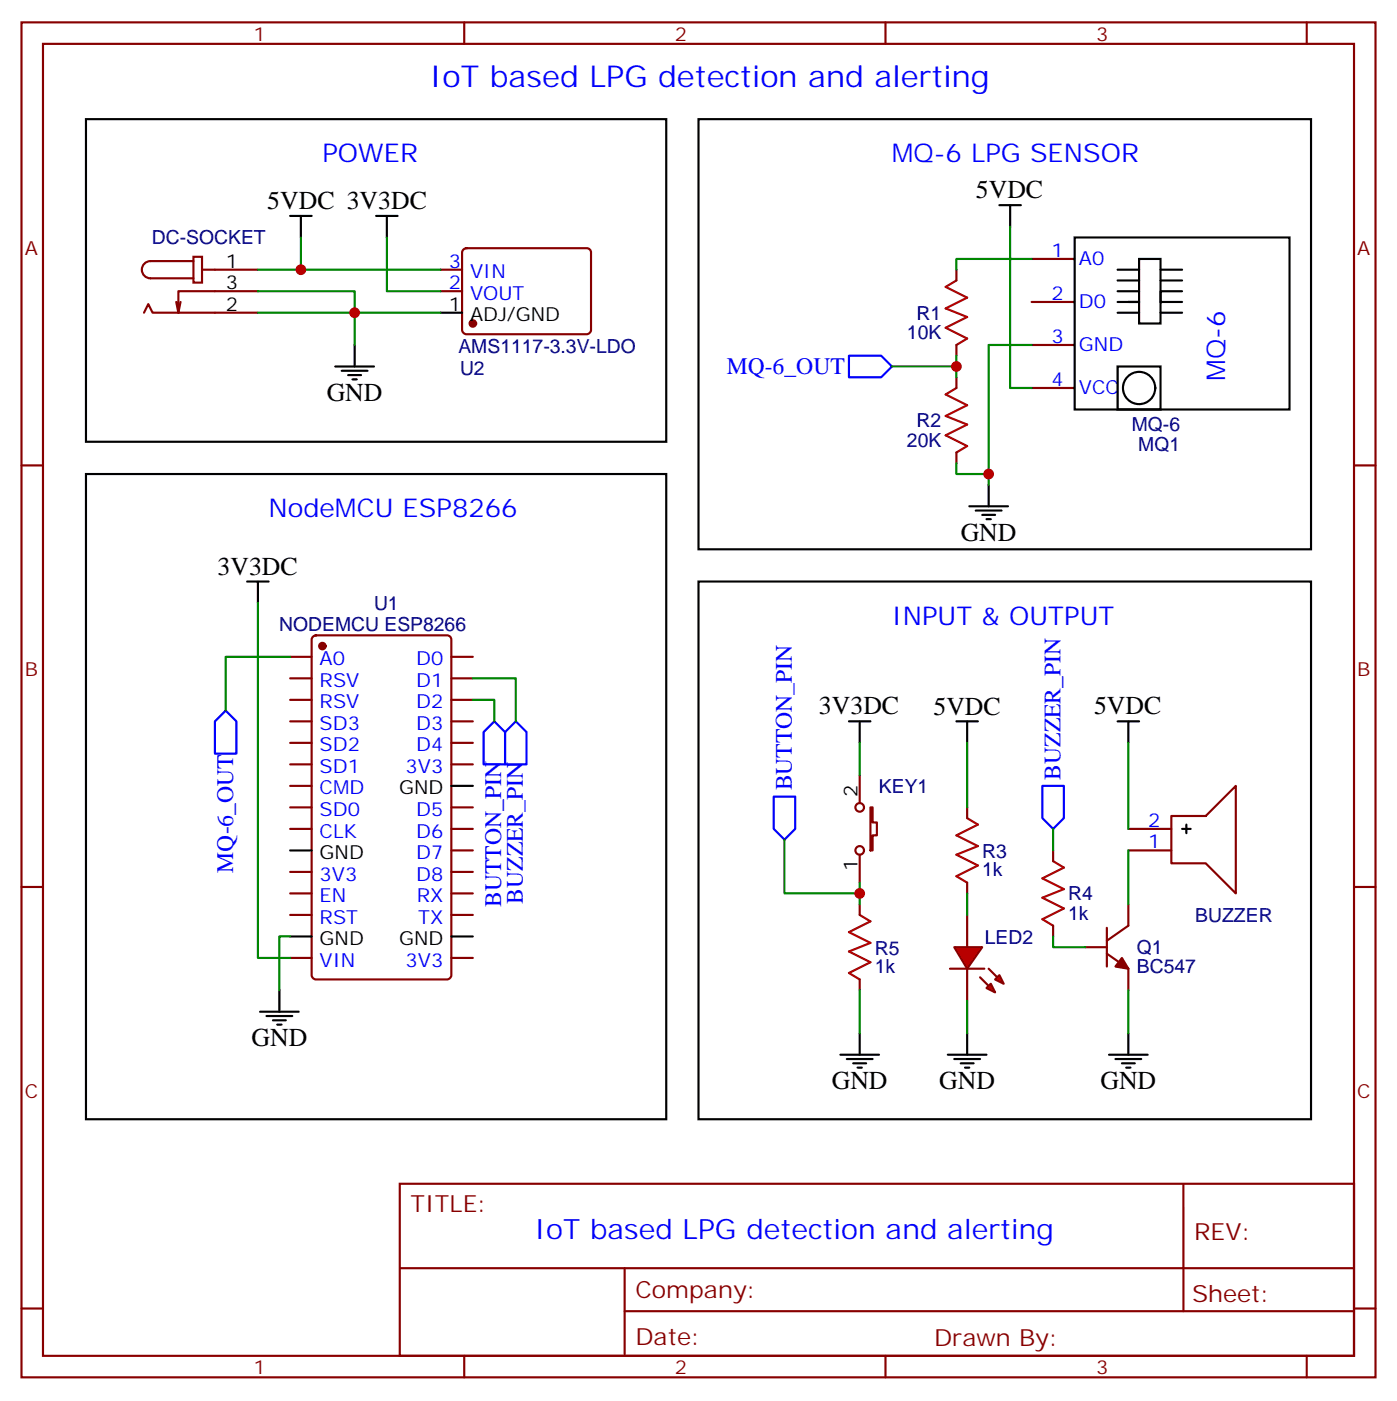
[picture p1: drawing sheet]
<svg xmlns="http://www.w3.org/2000/svg" width="229mm" height="230mm" viewBox="0 0 229 230" stroke-linecap="round" stroke-linejoin="round" font-family="sans-serif">
<g fill="none" stroke="#870000" stroke-width=".35">
<path d="M23.6 51.3l.7-1.4 .7 1.4h17.3M29.6 49.5l-.3 1.8M31.7 42.1h1.5v4.3h-1.5zM31.7 42.8h-7a1.41 1.41 0 0 0-1.4 1.4 1.41 1.41 0 0 0 1.4 1.4h7M33.2 44.2h9.1M42.3 47.8h-13v3.5l-.4-1.8M72.3 47.8h3.5M72.3 44.2h3.5M76.1 40.9l.5-.2h19.7a.71 .71 0 0 1 .7 .7v12.7a.76 .76 0 0 1-.7 .7h-19.7a.76 .76 0 0 1-.8-.7v-12.7zM157 44.2v1.8M157 56.6v1.7M169.3 42.5h7.1"/>
<path d="M169.3 49.5h7.1M169.3 56.6h7.1M157 61.9v1.7M157 74.2v1.8M169.3 63.6h7.1M158.7 132.4v1.8M158.7 144.8v1.7"/>
</g>
<g fill="none" stroke="#000" stroke-width=".35">
<path d="M176.4 38.9h35.3v28.3h-35.3zM72.3 51.3h3.5M183.4 49.5h3.6h-1.8M183.4 44.2h3.6M183.4 46h3.6M183.4 51.3h3.6M183.4 47.8h3.6M187 42.5h3.5v10.6h-3.5zM190.5 44.2h3.5M190.5 46h3.5M190.5 51.3h3.5M194 47.8h-3.5v1.7h3.5"/>
<path d="M183.4 60.1h7.1v7.1h-7.1z"/>
<circle cx="187" cy="63.6" r="2.65"/>
</g>
<circle cx="77.6" cy="53.1" r=".53" fill="#870000" stroke="#870000" stroke-width=".35"/>
<path d="M157 46l-1.8 1.1 3.5 1.7-3.5 1.8 3.5 1.4-3.5 1.8 3.5 1.7-1.7 1.1M157 63.6l-1.8 1.1 3.5 1.8-3.5 1.7 3.5 1.4-3.5 1.8 3.5 1.8-1.7 1M158.7 134.2l1.8 1.1-3.5 1.7 3.5 1.8-3.5 1.4 3.5 1.8-3.5 1.7 1.7 1.1" fill="none" stroke="#a10000" stroke-width=".35"/>
<g fill="#f00" stroke="#870000" stroke-width=".35">
<path d="M156.6 155.4h4.6l-2.5 3.5z"/>
<path d="M155.9 158.9h5.7z"/>
</g>
<g fill="#870000" stroke="#870000" stroke-width=".35">
<path d="M162.3 158.9l1.4 1.4z"/>
<path d="M160.9 160.3l1.4 1.4z"/>
</g>
<g fill="#f00" stroke="#870000" stroke-width=".35">
<path d="M163.3 160.7l.7-.8 .7 1.5z"/>
<path d="M161.9 162.1l.7-.7 .7 1.4z"/>
</g>
<g fill="none" stroke="#870000" stroke-width=".35">
<path d="M3.5 3.7h222.3v222.2h-222.3zM7.1 7.2h215.1v215.2h-215.1zM76.2 3.7v3.5M145.3 3.7v3.5M214.5 3.7v3.5M3.5 76.3h3.6M222.2 76.3h3.6M47.6 107.7h3.6M47.6 111.3h3.6M47.6 114.8h3.6M47.6 118.3h3.6M51.4 104.4l.5-.2h21.5a.71 .71 0 0 1 .7 .7v55a.76 .76 0 0 1-.7 .8h-21.5a.76 .76 0 0 1-.7-.8v-55z"/>
<path d="M74.1 107.7h3.5M74.1 111.3h3.5M74.1 114.8h3.5M74.1 118.3h3.5M47.6 136h3.6M47.6 121.8h3.6M47.6 125.4h3.6M47.6 128.9h3.6M47.6 132.4h3.6M74.1 139.5h3.5M74.1 136h3.5M74.1 121.8h3.5"/>
<path d="M74.1 125.4h3.5M74.1 132.4h3.5M141.1 127.1v4.6M142.9 132.4h.3v2.5h.7v2.1h-.7v2.5h-.3zM172.9 139.5v1.8M185.2 139.5h7.1M185.2 136h7.1M192.3 133.8h5.6l4.9-4.9v17.6l-4.9-4.9h-5.6zM3.5 145.5h3.6M47.6 143h3.6M47.6 146.5h3.6M47.6 150.1h3.6"/>
<path d="M47.6 157.1h3.6M74.1 143h3.5M74.1 146.5h3.5M74.1 150.1h3.5M74.1 157.1h3.5M141.1 140.2v4.6M141.1 148.3v1.8M158.7 150.1v5.3M158.7 158.9v5.3M172.9 151.8v1.8M178.2 155.4h3.5M181.7 156.4l3.5 2.5v3.5"/>
<path d="M181.7 152.2v6.3M185.2 148.3v3.5l-3.5 2.5M222.2 145.5h3.6M141.1 160.7v1.7M65.6 194.2h156.6v28.2h-156.6zM194.2 194.2l.1 20.9M3.5 214.6h3.6M65.7 208h156.4M102.5 215.1h119.6M102.5 208v14.1M222.2 214.6h3.6M76.2 222.4v3.5"/>
<path d="M145.3 222.4v3.5M214.5 222.4v3.5"/>
<circle cx="141.1" cy="132.4" r=".71"/>
<circle cx="141.1" cy="139.5" r=".71"/>
</g>
<g fill="#870000" stroke="#870000" stroke-width=".35">
<path d="M184.1 157.1l1.1 1.8-2.1-.4z"/>
<circle cx="52.9" cy="106" r=".53"/>
</g>
<path d="M141.1 150.1l1.8 1-3.6 1.8 3.6 1.8-3.6 1.4 3.6 1.7-3.6 1.8 1.8 1.1M172.9 141.3l1.7 1-3.5 1.8 3.5 1.7-3.5 1.4 3.5 1.8-3.5 1.8 1.8 1" fill="none" stroke="#a10000" stroke-width=".35"/>
<g fill="none" stroke="#000" stroke-width=".35">
<path d="M14.1 19.5h95.3v53h-95.3zM114.7 19.5h100.5v70.6h-100.5zM47.6 35.4h3.6M49.4 35.4v3.5M61.7 35.4h3.6M63.5 35.4v3.5M164 33.7h3.6M165.8 33.7v3.5M58.2 56.6v3.5M14.1 77.8h95.3v105.8h-95.3zM55 60.1h6.4M56.1 60.8h4.2"/>
<path d="M57.1 61.5h2.2M57.9 62.2h.7M162.3 79.5v3.5M40.6 95.4h3.5M42.3 95.4v3.5M114.7 95.4h100.5v88.2h-100.5zM159.1 83h6.4M160.2 83.7h4.2M161.2 84.5h2.1M161.9 85.2h.7M139.3 118.3h3.6M141.1 118.3v3.5"/>
<path d="M157 118.3h3.5M158.7 118.3v3.5M183.4 118.3h3.6M185.2 118.3v3.5M47.6 139.5h3.6M74.1 128.9h3.5M194 136h1.4M194.7 135.3v1.4M47.6 153.6h3.6M74.1 153.6h3.5M42.7 165.9h6.3M43.7 166.7h4.3"/>
<path d="M44.8 167.4h2.1M45.5 168.1h.7M45.9 162.4v3.5M137.9 173h6.4M139 173.7h4.2M140.1 174.4h2.1M140.8 175.1h.7M141.1 169.5v3.5M155.6 173h6.3M156.6 173.7h4.3M157.7 174.4h2.1M158.4 175.1h.7"/>
<path d="M158.7 169.5v3.5M182 173h6.4M183.1 173.7h4.2M184.1 174.4h2.2M184.9 175.1h.7M185.2 169.5v3.5"/>
</g>
<g fill="none" stroke="#008700" stroke-width=".35">
<path d="M49.4 38.9v5.3h-7.1M63.5 38.9v8.9h8.8M165.8 37.2v26.4h3.5M42.3 47.8h15.9v8.8M42.3 51.3h30M49.4 44.2h22.9M157 58.3v3.6M169.3 42.5h-12.3v1.7M169.3 56.6h-7v22.9M146.4 60.1h10.6M157 76v1.8h5.3M42.3 98.9v58.2h5.3"/>
<path d="M47.6 107.7h-10.6v8.9M77.6 111.3h7.1v7M77.6 114.8h3.5v3.5M128.8 137.7v8.8h12.3M141.1 121.8v5.3M158.7 121.8v10.6M172.9 136v3.5M185.2 121.8v14.2M185.2 139.5v8.8M47.6 153.6h-1.7v8.8M141.1 144.8v3.5M158.7 146.5v3.6"/>
<path d="M172.9 153.6v1.8h5.3M141.1 162.4v7.1M158.7 164.2v5.3M185.2 162.4v7.1"/>
</g>
<path d="M139.3 58.3h5.3l1.8 1.8-1.8 1.8h-5.3zM37 116.6l1.8 1.7v5.3h-3.5v-5.3zM81.1 118.3l1.8 1.8v5.3h-3.5v-5.3zM84.7 118.3l1.7 1.8v5.3h-3.5v-5.3zM127 130.7h3.5v5.3l-1.7 1.7-1.8-1.7zM171.1 128.9h3.5v5.3l-1.7 1.8-1.8-1.8z" fill="none" stroke="#00f" stroke-width=".35"/>
<g fill="#c00">
<circle cx="49.4" cy="44.2" r=".88"/>
<circle cx="58.2" cy="51.3" r=".88"/>
<circle cx="162.3" cy="77.8" r=".88"/>
<circle cx="157" cy="60.1" r=".88"/>
<circle cx="141.1" cy="146.5" r=".88"/>
</g>
<text font-size="4.9" fill="#00f" x="70.6" y="14.3">IoT based LPG detection and alerting</text>
<text font-size="4.6" fill="#00f" x="87.7" y="203.2">IoT based LPG detection and alerting</text>
<g font-size="4.2" fill="#00f">
<text x="52.9" y="26.6">POWER</text>
<text x="146.4" y="26.6">MQ-6 LPG SENSOR</text>
<text x="201.1" y="62.4" transform="rotate(-90 201.1 62.4)">MQ-6</text>
<text x="44.1" y="84.8">NodeMCU ESP8266</text>
<text x="146.4" y="102.4">INPUT &amp; OUTPUT</text>
</g>
<g font-size="4.2">
<text x="43.9" y="34.4">5VDC 3V3DC</text>
<text x="160.2" y="32.5">5VDC</text>
<text x="53.6" y="65.8">GND</text>
<text x="157.7" y="88.7">GND</text>
<text x="35.7" y="94.2">3V3DC</text>
<text x="134.4" y="117.1">3V3DC</text>
<text x="153.2" y="117.3">5VDC</text>
<text x="179.6" y="117.1">5VDC</text>
<text x="41.3" y="171.6">GND</text>
<text x="136.5" y="178.6">GND</text>
<text x="154.2" y="178.6">GND</text>
<text x="180.6" y="178.6">GND</text>
</g>
<g font-size="3.9" fill="#00f">
<text x="119.3" y="61.3">MQ-6_OUT</text>
<text x="130" y="129.7" transform="rotate(-90 130 129.7)">BUTTON_PIN</text>
<text x="174.1" y="127.9" transform="rotate(-90 174.1 127.9)">BUZZER_PIN</text>
<text x="38.3" y="143.1" transform="rotate(-90 38.3 143.1)">MQ-6_OUT</text>
<text x="82.3" y="148.8" transform="rotate(-90 82.3 148.8)">BUTTON_PIN</text>
<text x="85.8" y="148.2" transform="rotate(-90 85.8 148.2)">BUZZER_PIN</text>
</g>
<g font-size="3.9" fill="#800">
<text x="67.4" y="198.8">TITLE:</text>
<text x="196" y="203.4">REV:</text>
<text x="104.3" y="213">Company:</text>
<text x="195.7" y="213.6">Sheet:</text>
<text x="104.3" y="220.6">Date:</text>
<text x="153.3" y="220.7">Drawn By:</text>
</g>
<g font-size="3.2" fill="#800">
<text x="41.6" y="6.7">1</text>
<text x="110.8" y="6.7">2</text>
<text x="179.9" y="6.7">3</text>
<text x="4.1" y="41.8">A</text>
<text x="222.8" y="41.8">A</text>
<text x="4.1" y="110.9">B</text>
<text x="222.8" y="110.9">B</text>
<text x="4.1" y="180.1">C</text>
<text x="222.8" y="180.1">C</text>
<text x="41.6" y="225.4">1</text>
<text x="110.8" y="225.4">2</text>
<text x="179.9" y="225.4">3</text>
</g>
<g font-size="3.2" fill="#000080">
<text x="24.9" y="40.1">DC-SOCKET</text>
<text x="150.5" y="52.4">R1</text>
<text x="75.2" y="57.9">AMS1117-3.3V-LDO</text>
<text x="148.9" y="55.7">10K</text>
<text x="75.5" y="61.4">U2</text>
<text x="150.5" y="70.1">R2</text>
<text x="185.8" y="70.7">MQ-6</text>
<text x="148.9" y="73.3">20K</text>
<text x="186.8" y="73.9">MQ1</text>
<text x="61.4" y="100">U1</text>
<text x="45.8" y="103.5">NODEMCU ESP8266</text>
<text x="144.3" y="130">KEY1</text>
<text x="161.2" y="143.6">1k</text>
<text x="161.2" y="140.7">R3</text>
<text x="175.3" y="147.7">R4</text>
<text x="161.6" y="154.8">LED2</text>
<text x="175.3" y="150.9">1k</text>
<text x="196.2" y="151.2">BUZZER</text>
<text x="143.6" y="159.5">1k</text>
<text x="143.6" y="156.6">R5</text>
<text x="186.6" y="159.6">BC547</text>
<text x="186.6" y="156.5">Q1</text>
</g>
<g font-size="3.2">
<text x="37" y="47.4">3</text>
<text x="37" y="43.9">1</text>
<text x="37" y="50.9">2</text>
<text x="73.7" y="50.9">1</text>
<text x="77.2" y="52.7">ADJ/GND</text>
<text x="65.5" y="130.3">GND</text>
<text x="140.8" y="130.7" transform="rotate(-90 140.8 130.7)">2</text>
<text x="52.5" y="140.9">GND</text>
<text x="140.8" y="142.9" transform="rotate(-90 140.8 142.9)">1</text>
<text x="52.5" y="155">GND</text>
<text x="65.5" y="155">GND</text>
</g>
<g font-size="3.2" fill="#00f">
<text x="73.7" y="47.4">2</text>
<text x="73.7" y="43.9">3</text>
<text x="77.2" y="45.6">VIN</text>
<text x="172.6" y="42.1">1</text>
<text x="177.1" y="43.5">A0</text>
<text x="77.2" y="49.2">VOUT</text>
<text x="172.6" y="49.2">2</text>
<text x="177.1" y="50.6">D0</text>
<text x="172.6" y="56.2">3</text>
<text x="177.1" y="57.6">GND</text>
<text x="172.6" y="63.3">4</text>
<text x="177.1" y="64.7">VCC</text>
<text x="52.5" y="109.1">A0</text>
<text x="52.5" y="112.7">RSV</text>
<text x="68.3" y="112.7">D1</text>
<text x="68.3" y="109.1">D0</text>
<text x="52.5" y="116.2">RSV</text>
<text x="52.5" y="119.7">SD3</text>
<text x="68.3" y="119.7">D3</text>
<text x="68.3" y="116.2">D2</text>
<text x="52.5" y="123.3">SD2</text>
<text x="68.3" y="123.3">D4</text>
<text x="52.5" y="126.8">SD1</text>
<text x="52.5" y="130.3">CMD</text>
<text x="66.6" y="126.8">3V3</text>
<text x="52.5" y="133.8">SD0</text>
<text x="52.5" y="137.4">CLK</text>
<text x="68.3" y="137.4">D6</text>
<text x="68.3" y="133.8">D5</text>
<text x="188.5" y="135.6">2</text>
<text x="68.3" y="140.9">D7</text>
<text x="188.5" y="139.1">1</text>
<text x="52.5" y="144.4">3V3</text>
<text x="52.5" y="148">EN</text>
<text x="68.3" y="144.4">D8</text>
<text x="68.4" y="148">RX</text>
<text x="52.5" y="151.5">RST</text>
<text x="68.6" y="151.5">TX</text>
<text x="52.5" y="158.5">VIN</text>
<text x="66.6" y="158.5">3V3</text>
</g>
</svg>
